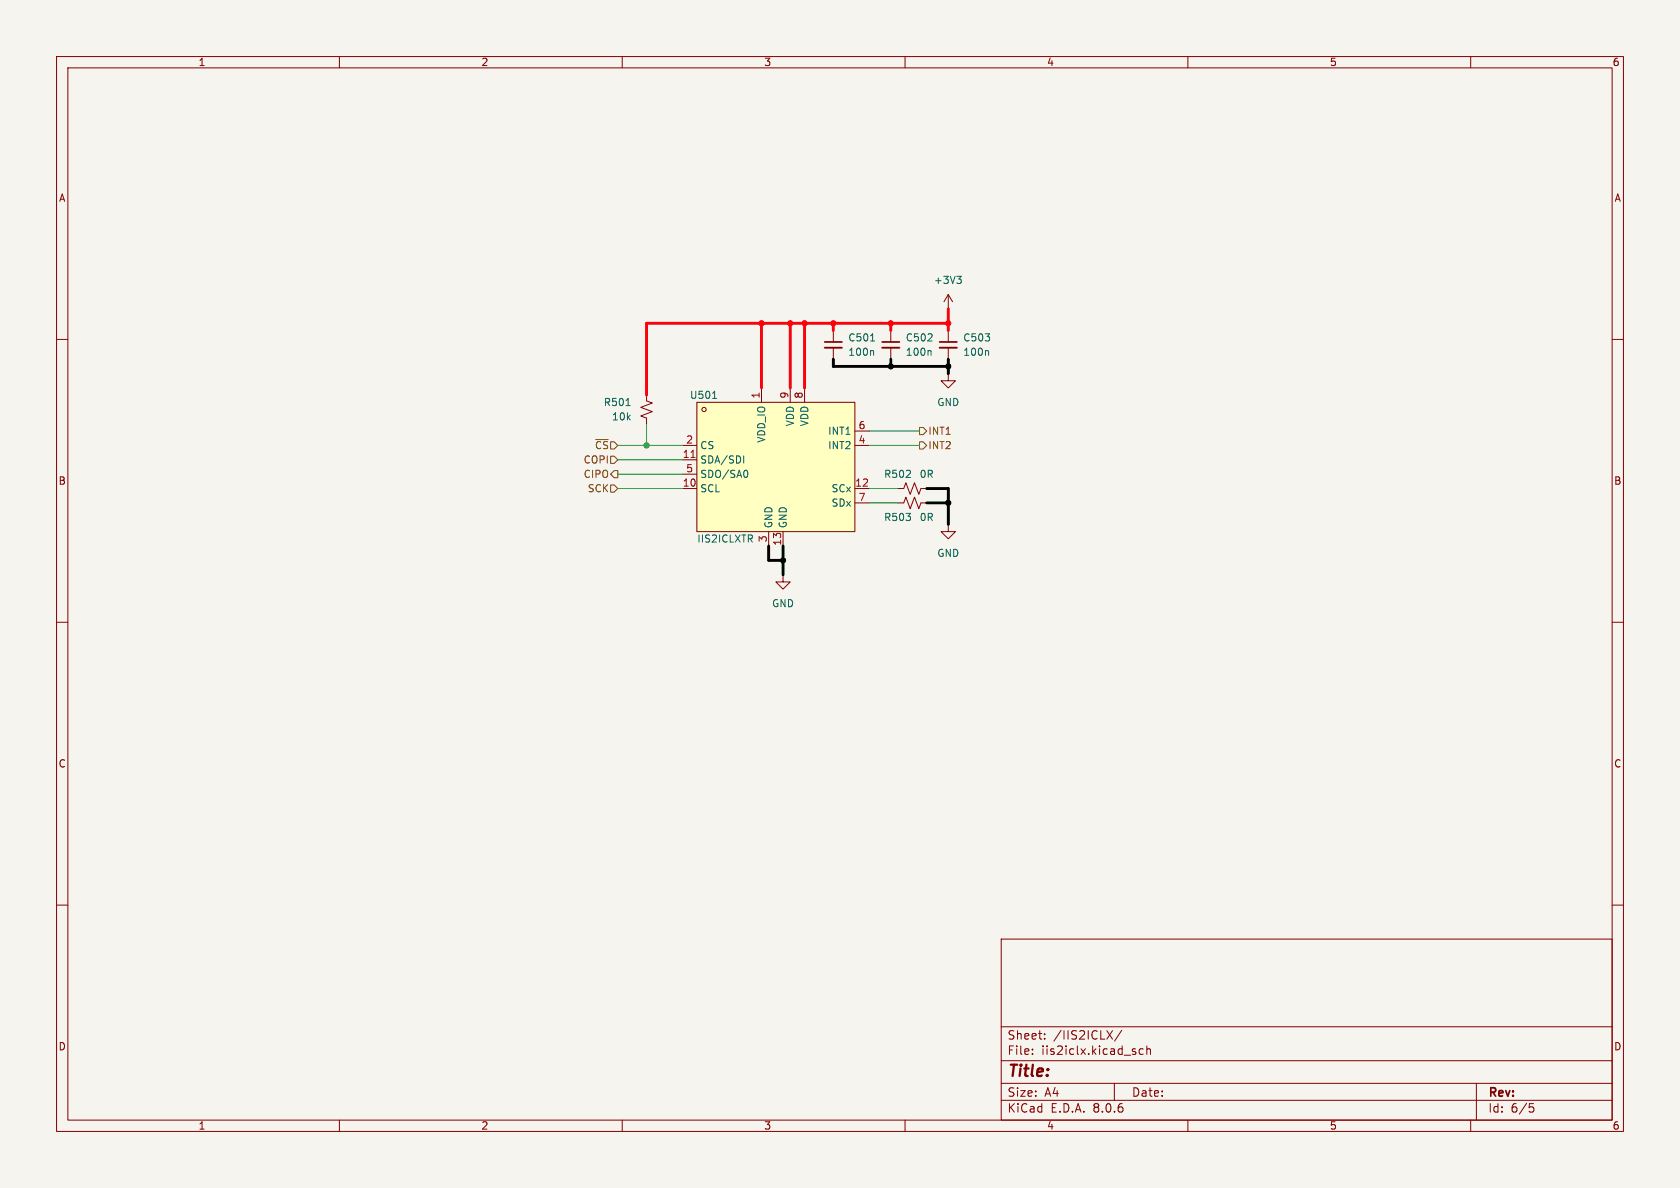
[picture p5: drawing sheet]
<svg xmlns="http://www.w3.org/2000/svg" width="297mm" height="210mm" viewBox="0 0 297 210" stroke-linecap="round" stroke-linejoin="round" font-family="sans-serif">
<path d="M0 0h297v210h-297z" fill="#f5f4ef" stroke="#f5f4ef" stroke-width=".18"/>
<g fill="none" stroke="#840000" stroke-width=".18">
<path d="M10 10h277v190h-277zM12 12h273v186h-273zM60 10v2M110 10v2M160 10v2M210 10v2M260 10v2M10 60h2M167.6 58.4v2.1M285 60h2M114.3 69.9v1l1 .3-2 .8 2 .8-2 .7 1 .4v1M167.6 61.5v2"/>
<path d="M10 110h2M138.4 101.6v1.3h1.3l-1.3 1.2-1.2-1.2h1.2M138.4 101.6h.1M285 110h2M10 160h2M285 160h2M177 166h108v32h-108zM60 198v2M110 198v2M160 198v2M177 194.5h108M177 191.5h108"/>
<path d="M177 187.5h108M177 181.5h108M182.5 186.3v.1M182.5 185.5v.1M184.7 183.6v.1M184.7 182.8v.1M195.7 182.2l1 1.5M196.7 182.2l-1 1.5M197 191.5v3M198.3 182.1l-1.3 2M200.6 185.9l.2 .2-.2 .3M200.6 185.4l.1 .1"/>
<path d="M202.1 185.5l-.4-.1-.3 .3v.4l.1 .2h.6M202.7 185.5l.3-.1 .3 .1 .1 .9M202.7 184.9v1.5M210 198v2M260 198v2M261 191.5v6.5M270.4 195.1h.7M270.5 195.7h.4l.3 .3-.2 .5-.5 .1"/>
</g>
<path d="M166.1 61.5h3.1" fill="none" stroke="#840000" stroke-width=".33"/>
<path d="M166.1 60.5h3.1" fill="none" stroke="#840000" stroke-width=".3"/>
<path d="M110.7 71.7h.7M174.6 62l.2 .2v.6" fill="none" stroke="#006464" stroke-width=".18"/>
<path d="M123.2 71.1h27.9v22.9h-27.9z" fill="#ffffc2"/>
<g fill="none" stroke="#840000" stroke-width=".18">
<path d="M147.3 58.4v2.1M157.5 58.4v2.1M167.6 54.6h.1M167.6 52.1l-.7 1.2M167.6 52.1v2.5M167.6 52.1l.8 1.2M120.6 78.7h2.6M123.2 71.1h27.9v22.9h-27.9zM134.6 68.6v2.5M139.7 68.6v2.5M142.2 68.6v2.5M147.3 61.5v2"/>
<path d="M151.1 78.7h2.6M151.1 76.2h2.6M157.5 61.5v2M167.6 66v1.3h1.3l-1.3 1.3-1.2-1.3h1.2M167.6 66h.1M120.6 86.4h2.6M120.6 81.3h2.6M120.6 83.8h2.6M135.9 94v2.5M138.4 94v2.5M151.1 86.4h2.6M151.1 88.9h2.6"/>
<path d="M158.7 86.4h1.1l.3-1.1 .8 2.1 .8-2.1 .7 2.1 .4-1h1M158.7 88.9h1.1l.3-1 .8 2 .8-2 .7 2 .4-1h1M167.6 92.7v1.3h1.3l-1.3 1.3-1.2-1.3h1.2M167.6 92.7h.1"/>
<circle cx="124.5" cy="72.4" r=".38"/>
</g>
<path d="M169.2 48.8h.7l-.4 .5M169.7 49.3l.2 .3v.3l-.2 .2M126 70.4h.7M153.9 60.3h.7M154.3 62l.1 .2v.6M164.4 62l.2 .2v.6M131.5 80.6v1.3M131.9 83.1a.79 .79 0 0 1 0 1.3" fill="none" stroke="#006464" stroke-width=".18"/>
<path d="M122.2 80.9h.7" fill="none" stroke="#a90000" stroke-width=".18"/>
<path d="M145.8 61.5h3M156 61.5h3" fill="none" stroke="#840000" stroke-width=".33"/>
<path d="M145.8 60.5h3M156 60.5h3" fill="none" stroke="#840000" stroke-width=".3"/>
<path d="M162.6 75.6h.6l.6 .6-.6 .6h-.6zM162.6 78.1h.6l.6 .6-.6 .7h-.6zM107.9 85.7h.7l.6 .7-.6 .6h-.7zM107.9 80.6h.7l.6 .7-.6 .6h-.7zM108.6 83.2h.6v1.3h-.6l-.7-.7z" fill="none" stroke="#725600" stroke-width=".18"/>
<path d="M147.3 63.5v1.3h20.3M157.5 63.5v1.3M167.6 63.5v2.5M135.9 96.5v2.6h2.5M138.4 96.5v5.1M163.8 86.4h3.8v6.3M163.8 88.9h3.8" fill="none" stroke="#000" stroke-width=".51"/>
<path d="M109.2 78.7h11.4M114.3 74.9v3.8M153.7 78.7h8.9M153.7 76.2h8.9M109.2 81.3h11.4M109.2 83.8h11.4M109.2 86.4h11.4M153.7 88.9h5M153.7 86.4h5" fill="none" stroke="#009600" stroke-width=".18"/>
<path d="M134.6 57.2v11.4M139.7 57.2v11.4M142.2 57.2v11.4M147.3 57.2v1.2M157.5 57.2v1.2M167.6 57.2h-53.3v12.7M167.6 54.6v3.8" fill="none" stroke="#ff000b" stroke-width=".51"/>
<g fill="#000" stroke="#000" stroke-width=".18">
<circle cx="157.5" cy="64.8" r=".46"/>
<circle cx="167.6" cy="64.8" r=".46"/>
<circle cx="138.4" cy="99.1" r=".46"/>
<circle cx="167.6" cy="88.9" r=".46"/>
</g>
<g fill="#ff000b" stroke="#ff000b" stroke-width=".18">
<circle cx="157.5" cy="57.2" r=".46"/>
<circle cx="147.3" cy="57.2" r=".46"/>
<circle cx="142.2" cy="57.2" r=".46"/>
<circle cx="167.6" cy="57.2" r=".46"/>
<circle cx="134.6" cy="57.2" r=".46"/>
<circle cx="139.7" cy="57.2" r=".46"/>
</g>
<circle cx="114.3" cy="78.7" r=".46" fill="#009600" stroke="#009600" stroke-width=".18"/>
<text font-size="2.8" fill="#840000" x="178" y="190.9">Title:</text>
<g font-size="2.1" fill="#840000">
<text x="178" y="184">Sheet:</text>
<text x="186.2" y="184">/IIS2ICLX/</text>
<text x="178" y="186.7">File:</text>
<text x="184.1" y="186.7">iis2iclx.kicad_sch</text>
<text x="178" y="196.9">KiCad</text>
<text x="178" y="194.1">Size:</text>
<text x="184.7" y="194.1">A4</text>
<text x="185.7" y="196.9">E.D.A.</text>
<text x="193.3" y="196.9">8.0.6</text>
<text x="200" y="194.1">Date:</text>
<text x="263" y="194.3">Rev:</text>
<text x="263" y="196.9">Id:</text>
<text x="267.1" y="196.9">6/5</text>
</g>
<g font-size="1.8" fill="#840000">
<text x="35" y="11.9">1</text>
<text x="85" y="11.9">2</text>
<text x="135" y="11.9">3</text>
<text x="185" y="11.9">4</text>
<text x="235" y="11.9">5</text>
<text x="285" y="11.9">6</text>
<text x="10.3" y="35.9">A</text>
<text x="285.3" y="35.9">A</text>
<text x="10.3" y="85.9">B</text>
<text x="285.3" y="85.9">B</text>
<text x="10.3" y="135.9">C</text>
<text x="285.3" y="135.9">C</text>
<text x="10.3" y="185.9">D</text>
<text x="285.3" y="185.9">D</text>
<text x="35" y="199.9">1</text>
<text x="85" y="199.9">2</text>
<text x="135" y="199.9">3</text>
<text x="185" y="199.9">4</text>
<text x="235" y="199.9">5</text>
<text x="285" y="199.9">6</text>
</g>
<g font-size="1.8" fill="#006464">
<text x="165" y="50.4">+3V3</text>
<text x="149.9" y="60.6">C501</text>
<text x="149.9" y="63.1">100n</text>
<text x="160" y="60.6">C502</text>
<text x="160" y="63.1">100n</text>
<text x="170.2" y="60.6">C503</text>
<text x="170.2" y="63.1">100n</text>
<text x="106.6" y="72">R501</text>
<text x="121.9" y="70.7">U501</text>
<text x="165.6" y="72">GND</text>
<text x="108.1" y="74.5">10k</text>
<text x="140.6" y="75.5" transform="rotate(-90 140.6 75.5)">VDD</text>
<text x="143.1" y="75.5" transform="rotate(-90 143.1 75.5)">VDD</text>
<text x="146.3" y="77.1">INT1</text>
<text x="123.7" y="82.1">SDA/SDI</text>
<text x="123.7" y="79.6">CS</text>
<text x="135.5" y="78.4" transform="rotate(-90 135.5 78.4)">VDD_IO</text>
<text x="146.3" y="79.6">INT2</text>
<text x="123.7" y="87.2">SCL</text>
<text x="123.7" y="84.7">SDO/SA0</text>
<text x="146.9" y="87.2">SCx</text>
<text x="146.9" y="89.8">SDx</text>
<text x="156.2" y="84.7">R502</text>
<text x="162.5" y="84.7">0R</text>
<text x="136.8" y="93.5" transform="rotate(-90 136.8 93.5)">GND</text>
<text x="139.3" y="93.5" transform="rotate(-90 139.3 93.5)">GND</text>
<text x="156.2" y="92.3">R503</text>
<text x="162.5" y="92.3">0R</text>
<text x="123.2" y="96.1">IIS2ICLXTR</text>
<text x="165.6" y="98.7">GND</text>
<text x="136.4" y="107.5">GND</text>
</g>
<g font-size="1.8" fill="#a90000">
<text x="134.4" y="70.6" transform="rotate(-90 134.4 70.6)">1</text>
<text x="139.4" y="70.6" transform="rotate(-90 139.4 70.6)">9</text>
<text x="142" y="70.6" transform="rotate(-90 142 70.6)">8</text>
<text x="151.7" y="75.9">6</text>
<text x="120.6" y="81">11</text>
<text x="121.2" y="78.5">2</text>
<text x="121.2" y="83.6">5</text>
<text x="151.7" y="78.5">4</text>
<text x="120.6" y="86.1">10</text>
<text x="151.1" y="86.1">12</text>
<text x="151.7" y="88.6">7</text>
<text x="135.6" y="96" transform="rotate(-90 135.6 96)">3</text>
<text x="138.2" y="96.6" transform="rotate(-90 138.2 96.6)">13</text>
</g>
<g font-size="1.8" fill="#725600">
<text x="164" y="77.1">INT1</text>
<text x="103.1" y="82.1">COPI</text>
<text x="105.1" y="79.6">~{CS}</text>
<text x="164" y="79.6">INT2</text>
<text x="103.1" y="84.7">CIPO</text>
<text x="103.8" y="87.2">SCK</text>
</g>
</svg>
